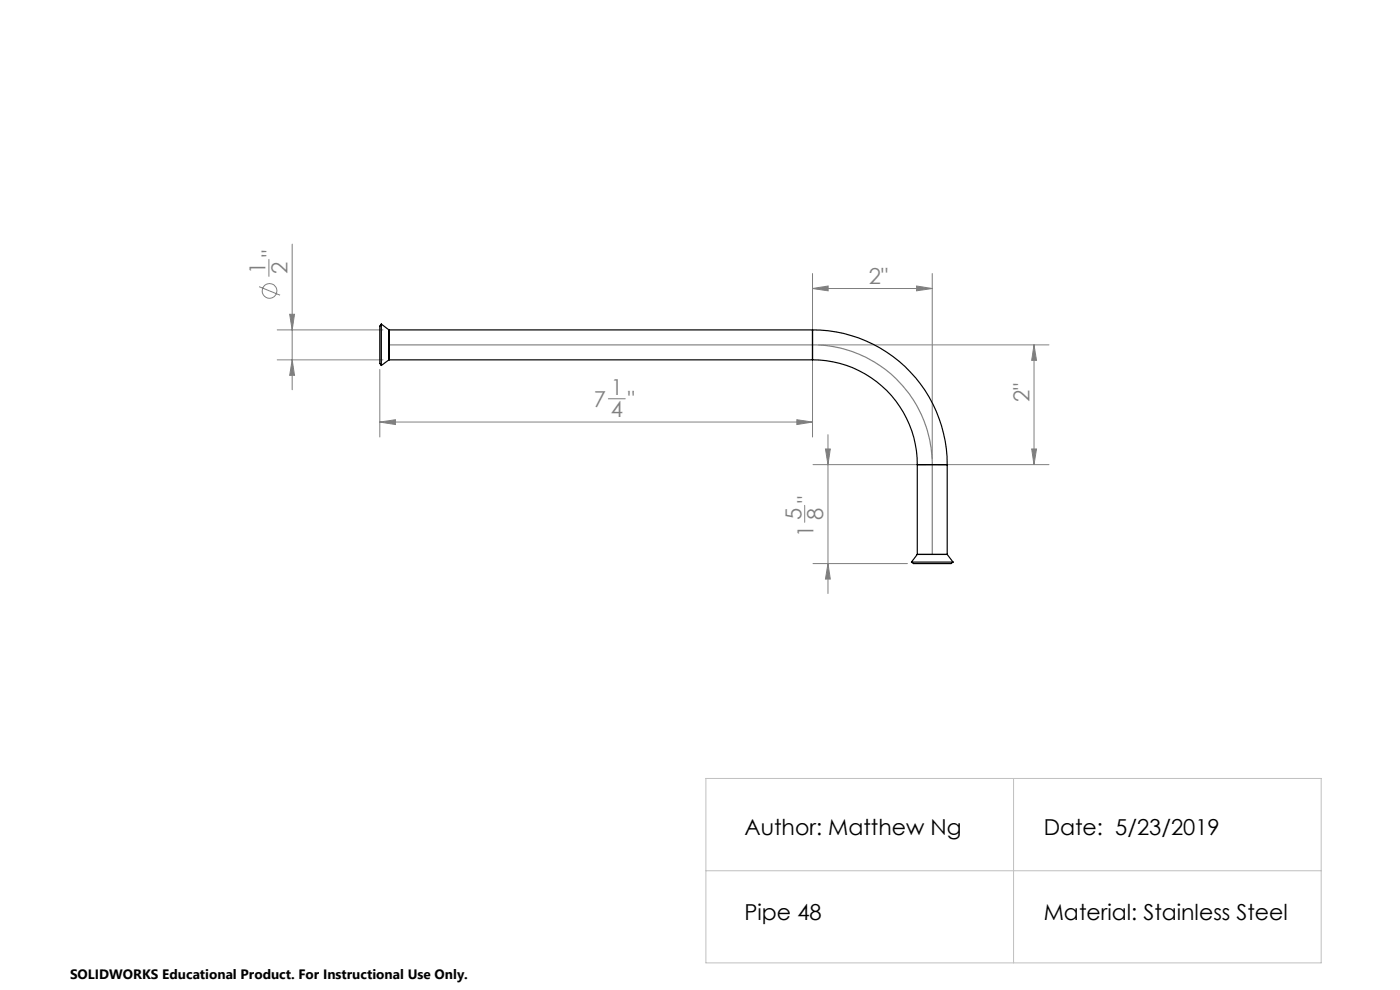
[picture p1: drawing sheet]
<svg xmlns="http://www.w3.org/2000/svg" width="297mm" height="210mm" viewBox="0 0 297 210" stroke-linecap="round" stroke-linejoin="round" font-family="sans-serif">
<g fill="none" stroke="#808080" stroke-width=".21">
<path d="M57 55v3.6M62 51.8v30.9M172.4 58v13.9M197.8 58v39.3M55 60.8l4.4 1.8M58.8 70h22.4M58.8 76.3h22.4M61.5 66.7h1l-.5 3.3zM62 76.3l.5 3.3h-1zM80.6 78.4v14.3M172.4 74.4v18.3M172.4 61.2h25.4"/>
<path d="M172.4 61.2l3.3-.5v1zM173.6 73.2h48.9M194.5 60.7l3.3 .5-3.3 .5zM219.4 73.2l.5 3.2h-1zM219.4 73.2v25.4M80.6 89.5l3.3-.5v1.1zM80.6 89.5h91.8M129 84.6h3.6M169.1 89l3.3 .5-3.3 .6zM172.5 98.6h24M175.1 95.2h1l-.5 3.4zM175.6 92.2v33.7"/>
<path d="M199 98.6h23.5M218.9 95.2h1l-.5 3.4zM170.7 107.2v3.6M172.5 119.5h20M175.6 119.5l.5 3.3h-1z"/>
<circle cx="57.2" cy="61.7" r="1.55"/>
</g>
<path d="M82.5 73.2h89.9a25.3 25.3 0 0 1 25.4 25.4v19" fill="none" stroke="#808080" stroke-width=".25"/>
<path d="M149.8 165.1h130.5v39.1h-130.5zM215 165.1v39.1M149.8 184.7h130.5" fill="none" stroke="#c0c0c0" stroke-width=".21"/>
<g fill="#808080">
<path d="M80.6 89.5l3.3-.5v1.1zM169.1 89l3.3 .5-3.3 .6zM172.4 61.2l3.3-.5v1zM194.5 60.7l3.3 .5-3.3 .5z"/>
<path d="M218.9 95.2h1l-.5 3.4zM219.4 73.2l.5 3.2h-1z"/>
<path d="M61.5 66.7h1l-.5 3.3zM62 76.3l.5 3.3h-1zM175.1 95.2h1l-.5 3.4zM175.6 119.5l.5 3.3h-1z"/>
</g>
<g fill="none" stroke="#000" stroke-width=".25">
<path d="M80.9 68.7v8.8M80.9 68.7l-.3 .5v7.9l.3 .4M80.9 68.7l1.6 1.3M82.5 70v6.3M82.5 76.3h89.9M82.5 70h89.9M82.5 76.3l-1.6 1.2M172.4 76.3a22.2 22.2 0 0 1 22.2 22.3M172.4 70a28.5 28.5 0 0 1 28.5 28.6M172.4 70v6.3M194.6 98.6h6.3M194.6 98.6v19"/>
<path d="M200.9 98.6v19M193.4 119.2h8.8M193.4 119.2l.4 .3h6.1a2.89 2.89 0 0 0 2.3-.3M194.6 117.6h6.3M194.6 117.6l-1.2 1.6M200.9 117.6l1.3 1.6"/>
</g>
<g font-size="4.7" fill="#808080">
<text x="56.3" y="58.1" transform="rotate(-90 56.3 58.1)">1</text>
<text x="58.9" y="54.5" transform="rotate(-90 58.9 54.5)">&quot;</text>
<text x="61" y="58.1" transform="rotate(-90 61 58.1)">2</text>
<text x="184.3" y="60.2">2&quot;</text>
<text x="129.6" y="83.9">1</text>
<text x="125.9" y="86.4">7</text>
<text x="129.6" y="88.5">4</text>
<text x="133.2" y="86.4">&quot;</text>
<text x="218.4" y="85.3" transform="rotate(-90 218.4 85.3)">2&quot;</text>
<text x="172.6" y="106.7" transform="rotate(-90 172.6 106.7)">&quot;</text>
<text x="170" y="110.3" transform="rotate(-90 170 110.3)">5</text>
<text x="172.6" y="113.9" transform="rotate(-90 172.6 113.9)">1</text>
<text x="174.6" y="110.3" transform="rotate(-90 174.6 110.3)">8</text>
</g>
<g font-size="4.7">
<text x="157.9" y="177.1">Author: Matthew Ng</text>
<text x="221.4" y="177.1">Date: 5/23/2019</text>
<text x="157.9" y="195.2">Pipe 48</text>
<text x="221.4" y="195.2">Material: Stainless Steel</text>
</g>
<text font-size="2.9" x="14.9" y="207.6">SOLIDWORKS Educational Product. For Instructional Use Only.</text>
</svg>
